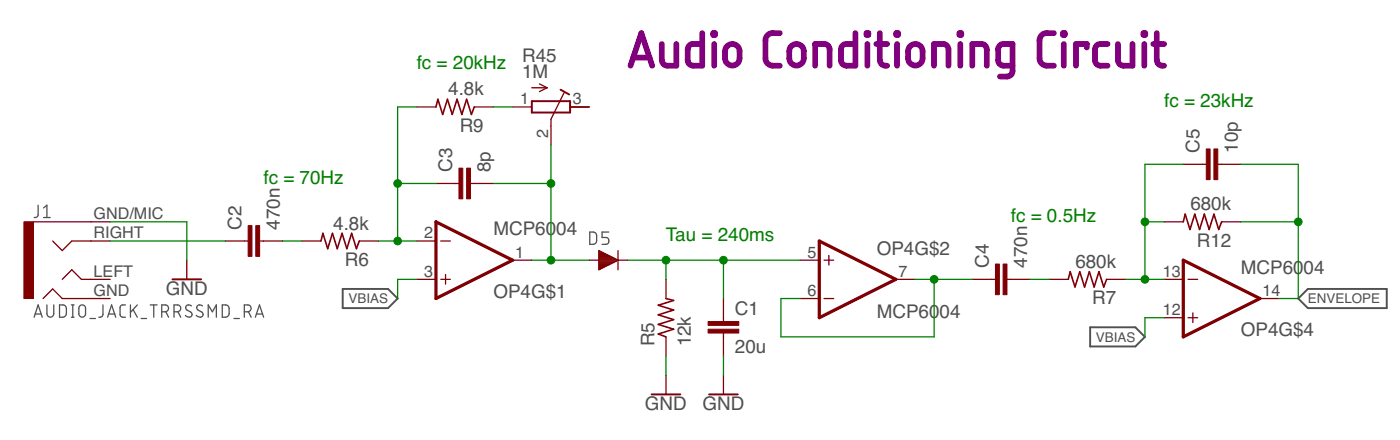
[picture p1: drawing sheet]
<svg xmlns="http://www.w3.org/2000/svg" width="186mm" height="58mm" viewBox="0 0 186 58" stroke-linecap="round" stroke-linejoin="round" font-family="sans-serif">
<g fill="none" stroke="#505050" stroke-width=".17">
<path d="M5.1 27.2v1.3a.4 .4 0 0 1-.6 .3M5.8 27.5l.4-.3v1.6M5.8 28.8h.9M78.2 30.7h.4a.43 .43 0 0 1 .5 .5v.7a.47 .47 0 0 1-.5 .5h-.4zM80.7 30.7h-.9v.8h.5a.46 .46 0 0 1 .4 .4 .46 .46 0 0 1-.4 .5h-.5M4.5 42l.6-1.6 .5 1.6M4.6 41.6h.9M6.2 40.4v1.2a.46 .46 0 0 0 .5 .4 .46 .46 0 0 0 .4-.4v-1.2M7.9 40.4h.4a.47 .47 0 0 1 .5 .4v.8a.51 .51 0 0 1-.5 .4h-.4zM9.5 40.4h.3M9.5 42h.3M9.6 40.4v1.6"/>
<path d="M10.6 40.5a.44 .44 0 0 1 .5-.1 .44 .44 0 0 1 .2 .4v.8a.44 .44 0 0 1-.4 .4 .44 .44 0 0 1-.5-.4v-.8zM11.9 42.2h.8M13.6 40.4v1.3a.41 .41 0 0 1-.5 .3M14.3 42l.5-1.6 .5 1.6M14.4 41.6h.8M16.6 40.4h-.3a.36 .36 0 0 0-.4 .4v.9a.36 .36 0 0 0 .4 .3h.3M17.3 40.4v1.6M17.6 41l.6 1M18.2 40.4l-.9 1M18.7 42.2h.7M19.9 40.4h.9M20.4 40.4v1.6"/>
<path d="M21.4 41.3h.5a.46 .46 0 0 0 .4-.5 .46 .46 0 0 0-.4-.4h-.5v1.6M22 41.3l.3 .7M23.1 41.3h.4a.46 .46 0 0 0 .5-.5 .46 .46 0 0 0-.5-.4h-.4v1.6M23.6 41.3l.4 .7M25.4 40.5a.41 .41 0 0 0-.6 0 .41 .41 0 0 0 0 .6l.5 .2a.37 .37 0 0 1 .1 .5 .37 .37 0 0 1-.5 .2l-.3-.2M26.8 40.5a.41 .41 0 0 0-.6 0 .41 .41 0 0 0 0 .6l.5 .2a.37 .37 0 0 1 .2 .5 .37 .37 0 0 1-.5 .2l-.4-.2M27.6 42v-1.6l.5 .9 .6-.9v1.6M29.5 40.4h.4a.47 .47 0 0 1 .5 .4v.8a.51 .51 0 0 1-.5 .4h-.4zM31 42.2h.7M32.4 41.3h.4a.46 .46 0 0 0 .5-.5 .46 .46 0 0 0-.5-.4h-.4v1.6M32.9 41.3l.4 .7M33.8 42l.6-1.6 .5 1.6"/>
<path d="M34 41.6h.8"/>
</g>
<path d="M45.4 38.3h6l1.3 1.2-1.3 1.3h-6zM173.3 38.3h10.5v2.5h-10.5l-1.2-1.3zM144.5 43.4h6l1.2 1.2-1.2 1.3h-6z" fill="none" stroke="#505050" stroke-width=".25"/>
<g fill="none" stroke="#800000" stroke-width=".17">
<path d="M55.2 14.2h2.6M62.9 14.2h2.5M67.9 14.2h2.6M70.5 11.6h2M71.5 11.1l1 .5M72.5 11.6l-1 .5M74.8 12.3l-1.8 3.5v3.4M75.6 14.2h2.5M4.4 29.4h10.2M5.7 39.5l1.3-1.2 1.2 1.2h6.4M7 31.9l1.2 1.3 1.3-1.3h5.1M8.2 37l1.3-1.3 1.3 1.3h3.8"/>
<path d="M24.8 34.5v2.5M29.8 31.9h3.1M34.4 31.9h3.1M40 31.9h2.5M47.6 31.9h2.6M55.2 37h2.6M55.2 31.9h2.6M57.8 24.3h3M58.4 37h1.3M58.4 31.9h1.3M59 36.4v1.2M62.4 24.3h3"/>
<path d="M67.9 34.5h2.6M79.4 33.2l2.5 1.3-2.5 1.2zM79.4 35.7h.1M79.4 35.5h.4M79.4 35.4h.6M79.4 35.3h.9M79.4 35.2h1.1M79.4 35.1h1.3M79.4 34.9h1.6M79.4 34.8h1.8M79.4 34.7h2.1M79.4 34.6h2.3"/>
<path d="M79.4 34.3h2.2M79.4 34.2h2M79.4 34.1h1.7M79.4 34h1.5M79.4 33.9h1.3M79.4 33.7h1M79.4 33.6h.8M79.4 33.5h.5M79.4 33.4h.3M79.4 33.2h.1M81.9 34.4l-3.8 .1M81.9 34.5h1.3"/>
<path d="M81.9 33.2v2.5M88.3 37v2.5M95.9 39.5v3.1M106 34.5h2.6M106 39.5h2.6M109.2 34.5h1.3M109.2 39.5h1.3M109.8 33.8v1.3M118.7 37h2.6M128.9 37h3M133.4 37h3.1M139 37h2.6"/>
<path d="M146.7 37h2.5M154.3 37h2.5M154.3 29.4h2.5M156.8 21.8h3.1M157.5 37h1.2M161.4 21.8h3M161.9 29.4h2.5M167 39.5h2.5M88.3 44.6v2.6M88.3 49.7v2.5M95.9 44.1v3.1M95.9 49.7v2.5"/>
<path d="M154.3 42.1h2.5M157.5 42.1h1.2M158.1 41.4v1.3"/>
</g>
<g fill="#800000" stroke="#800000" stroke-width=".13">
<path d="M93.8 43.6h4.1v.5h-4.1z"/>
<path d="M93.8 42.6h4.1v.5h-4.1z"/>
<path d="M33.9 29.9h.5v4.1h-.5z"/>
<path d="M32.9 29.9h.5v4.1h-.5z"/>
<path d="M61.8 22.3h.6v4h-.6z"/>
<path d="M60.8 22.3h.5v4h-.5z"/>
<path d="M3.2 29.4h1.2v10.1h-1.2z"/>
<path d="M132.9 35h.5v4h-.5z"/>
<path d="M131.9 35h.5v4h-.5z"/>
<path d="M160.9 19.7h.5v4.1h-.5z"/>
<path d="M159.9 19.7h.5v4.1h-.5z"/>
</g>
<path d="M57.8 14.2l.2-1.1 .7 2.1 .6-2.1 .6 2.1 .7-2.1 .6 2.1 .6-2.1 .7 2.1 .4-1M42.5 31.9l.3-1 .6 2 .7-2 .6 2 .6-2 .7 2 .6-2 .6 2 .4-1M88.3 39.5l1 .3-2.1 .6 2.1 .7-2.1 .6 2.1 .6-2.1 .7 2.1 .6-2.1 .6 1.1 .4M141.6 37l.2-1 .7 2 .6-2 .6 2 .7-2 .6 2 .6-2 .7 2 .4-1M156.8 29.4l.3-1 .6 2 .6-2 .7 2 .6-2 .6 2 .7-2 .6 2 .4-1" fill="none" stroke="#800000" stroke-width=".21"/>
<path d="M70.5 13.4h5.1v1.5h-5.1zM74.3 11.9l1.1 .6M22.9 37h3.8M86.4 52.2h3.8M94 52.2h3.8" fill="none" stroke="#800000" stroke-width=".25"/>
<path d="M57.8 29.4l10.1 5.1-10.1 5zM108.6 31.9l10.1 5.1-10.1 5.1zM156.8 34.5l10.2 5-10.2 5.1z" fill="none" stroke="#800000" stroke-width=".42"/>
<g fill="none" stroke="#008000" stroke-width=".17">
<path d="M55.2 14.2h-2.5v17.7M65.4 14.2h2.5M73 19.2v15.3M14.6 29.4h10.2v5.1M14.6 31.9h15.2M37.5 31.9h2.5M50.2 31.9h5M52.7 24.3h5.1M55.2 37h-2.5v2.5M65.4 24.3h7.6M70.5 34.5h7.6M83.2 34.5h22.8"/>
<path d="M88.3 34.5v2.5M95.9 34.5v5M121.3 37h7.6M123.8 37v7.6h-20.3v-5.1h2.5M136.5 37h2.5M149.2 37h5.1M151.7 29.4h2.6M156.8 21.8h-5.1v15.2M164.4 29.4h7.7M164.4 21.8h7.7v17.7h-2.6M88.3 47.2v2.5M95.9 47.2v2.5"/>
<path d="M154.3 42.1h-2.6v2.5"/>
</g>
<g fill="#008000" stroke="#008000" stroke-width=".13">
<circle cx="52.7" cy="24.3" r=".51"/>
<circle cx="52.7" cy="31.9" r=".51"/>
<circle cx="73" cy="24.3" r=".51"/>
<circle cx="73" cy="34.5" r=".51"/>
<circle cx="172.1" cy="29.4" r=".51"/>
<circle cx="123.8" cy="37" r=".51"/>
<circle cx="151.7" cy="37" r=".51"/>
<circle cx="151.7" cy="29.4" r=".51"/>
<circle cx="95.9" cy="34.5" r=".51"/>
<circle cx="88.3" cy="34.5" r=".51"/>
</g>
<g fill="none" stroke="#800080" stroke-width=".76">
<path d="M83.6 8.7l1.4-4.3 1.4 4.3M83.9 7.6h2.2M87.7 5.8v2.2a.74 .74 0 0 0 .7 .7h1.2v-2.9M93.1 4.4v4.3h-1.2a.74 .74 0 0 1-.8-.7v-1.5a.7 .7 0 0 1 .8-.7h1.2M94.5 4.4h.3v.2h-.3zM94.7 5.8v2.9M96.2 6.2a.97 .97 0 0 1 1.1-.3 .97 .97 0 0 1 .7 .9v.9a.96 .96 0 0 1-.9 1 .96 .96 0 0 1-1-1v-.9zM103.3 4.4a1.65 1.65 0 0 0-1.6 .3l-.2 .4-.1 2.6a.98 .98 0 0 0 1 1h.9M104.7 6.2a.97 .97 0 0 1 1.1-.3 .97 .97 0 0 1 .7 .9v.9a.96 .96 0 0 1-.9 1 .96 .96 0 0 1-1-1v-.9zM108 8.7v-2.9h1.2a.7 .7 0 0 1 .8 .7v2.2M113.4 4.4v4.3h-1.2a.74 .74 0 0 1-.7-.7v-1.5a.7 .7 0 0 1 .7-.7h1.2M114.8 4.4h.3v.2h-.3z"/>
<path d="M114.9 5.8v2.9M116.1 5.8h1.5M116.6 4.4v3.6a.79 .79 0 0 0 1 .7M118.8 4.4h.2v.2h-.2zM118.9 5.8v2.9M120.5 6.2a.97 .97 0 0 1 1.1-.3 .97 .97 0 0 1 .7 .9v.9a.96 .96 0 0 1-1 1 .96 .96 0 0 1-1-1v-.9zM123.8 8.7v-2.9h1.2a.7 .7 0 0 1 .7 .7v2.2M127.2 4.4h.2v.2h-.2zM127.3 5.8v2.9M128.9 8.7v-2.9h1.2a.7 .7 0 0 1 .7 .7v2.2M134.2 8.7h-1.2a.74 .74 0 0 1-.7-.7v-1.5a.7 .7 0 0 1 .7-.7h1.2v3.6a.7 .7 0 0 1-.7 .7h-1M139.7 4.4a1.65 1.65 0 0 0-1.7 .3l-.2 .4v2.6a.98 .98 0 0 0 .9 1h1"/>
<path d="M140.9 4.4h.2v.2h-.2zM141 5.8v2.9M144 6.3v-.5h-1.4v2.9M146.8 5.8h-1a.7 .7 0 0 0-.7 .7v1.5a.74 .74 0 0 0 .7 .7h1M148.2 5.8v2.2a.7 .7 0 0 0 .7 .7h1.2v-2.9M151.5 4.4h.3v.2h-.3zM151.7 5.8v2.9M152.8 5.8h1.5M153.3 4.4v3.6a.79 .79 0 0 0 1 .7"/>
</g>
<g font-size="2.5" fill="#008000">
<text x="55.2" y="9.1">fc = 20kHz</text>
<text x="154.3" y="14.2">fc = 23kHz</text>
<text x="34.9" y="24.3">fc = 70Hz</text>
<text x="134" y="29.4">fc = 0.5Hz</text>
<text x="88.2" y="31.9">Tau = 240ms</text>
</g>
<g font-size="2.5" fill="#505050">
<text x="69.2" y="10.3">1M</text>
<text x="69.2" y="8.2">R45</text>
<text x="59.4" y="12.6">4.8k</text>
<text x="60.9" y="17.4">R9</text>
<text x="59.9" y="22.8" transform="rotate(-90 59.9 22.8)">C3</text>
<text x="65" y="22.8" transform="rotate(-90 65 22.8)">8p</text>
<text x="159" y="20.3" transform="rotate(-90 159 20.3)">C5</text>
<text x="164.1" y="20.3" transform="rotate(-90 164.1 20.3)">10p</text>
<text x="157.8" y="27.9">680k</text>
<text x="32" y="30.4" transform="rotate(-90 32 30.4)">C2</text>
<text x="37.1" y="30.4" transform="rotate(-90 37.1 30.4)">470n</text>
<text x="44.2" y="30.4">4.8k</text>
<text x="45.7" y="35.2">R6</text>
<text x="65.4" y="31.2">MCP60</text>
<text x="73.7" y="31.2">04</text>
<text x="116.2" y="33.8">OP4G$2</text>
<text x="131" y="35.5" transform="rotate(-90 131 35.5)">C4</text>
<text x="136.1" y="35.5" transform="rotate(-90 136.1 35.5)">470n</text>
<text x="142.5" y="35.5">680k</text>
<text x="158.6" y="32.7">R12</text>
<text x="22" y="39">GND</text>
<text x="65.4" y="39.4">OP4G$1</text>
<text x="97.4" y="41.7">C1</text>
<text x="144.7" y="40.3">R7</text>
<text x="164.4" y="36.2">MCP60</text>
<text x="172.8" y="36.2">04</text>
<text x="86.8" y="45.9" transform="rotate(-90 86.8 45.9)">R5</text>
<text x="91.6" y="45.9" transform="rotate(-90 91.6 45.9)">12k</text>
<text x="97.4" y="46.8">20u</text>
<text x="116.2" y="42.1">MCP60</text>
<text x="124.5" y="42.1">04</text>
<text x="164.4" y="44.5">OP4G$4</text>
<text x="85.5" y="54.3">GND</text>
<text x="93.1" y="54.3">GND</text>
</g>
<g font-size="2.1" fill="#505050">
<text x="68.9" y="13.8">1</text>
<text x="75.9" y="13.8">3</text>
<text x="72.7" y="18.2" transform="rotate(-90 72.7 18.2)">2</text>
<text x="12.4" y="29">GND/MIC</text>
<text x="12.4" y="31.6">RIGHT</text>
<text x="56.2" y="31.6">2</text>
<text x="68.3" y="34.1">1</text>
<text x="107" y="34.1">5</text>
<text x="12.4" y="39.2">GND</text>
<text x="12.4" y="36.7">LEFT</text>
<text x="56.2" y="36.7">3</text>
<text x="107" y="39.2">6</text>
<text x="119.1" y="36.7">7</text>
<text x="154.1" y="36.7">13</text>
<text x="154.1" y="41.7">12</text>
<text x="167.3" y="39.2">14</text>
</g>
<g font-size="1.8" fill="#505050">
<text x="46.2" y="40.2">VBIAS</text>
<text x="173.3" y="40.2">ENVELOPE</text>
<text x="145.2" y="45.3">VBIAS</text>
</g>
</svg>
